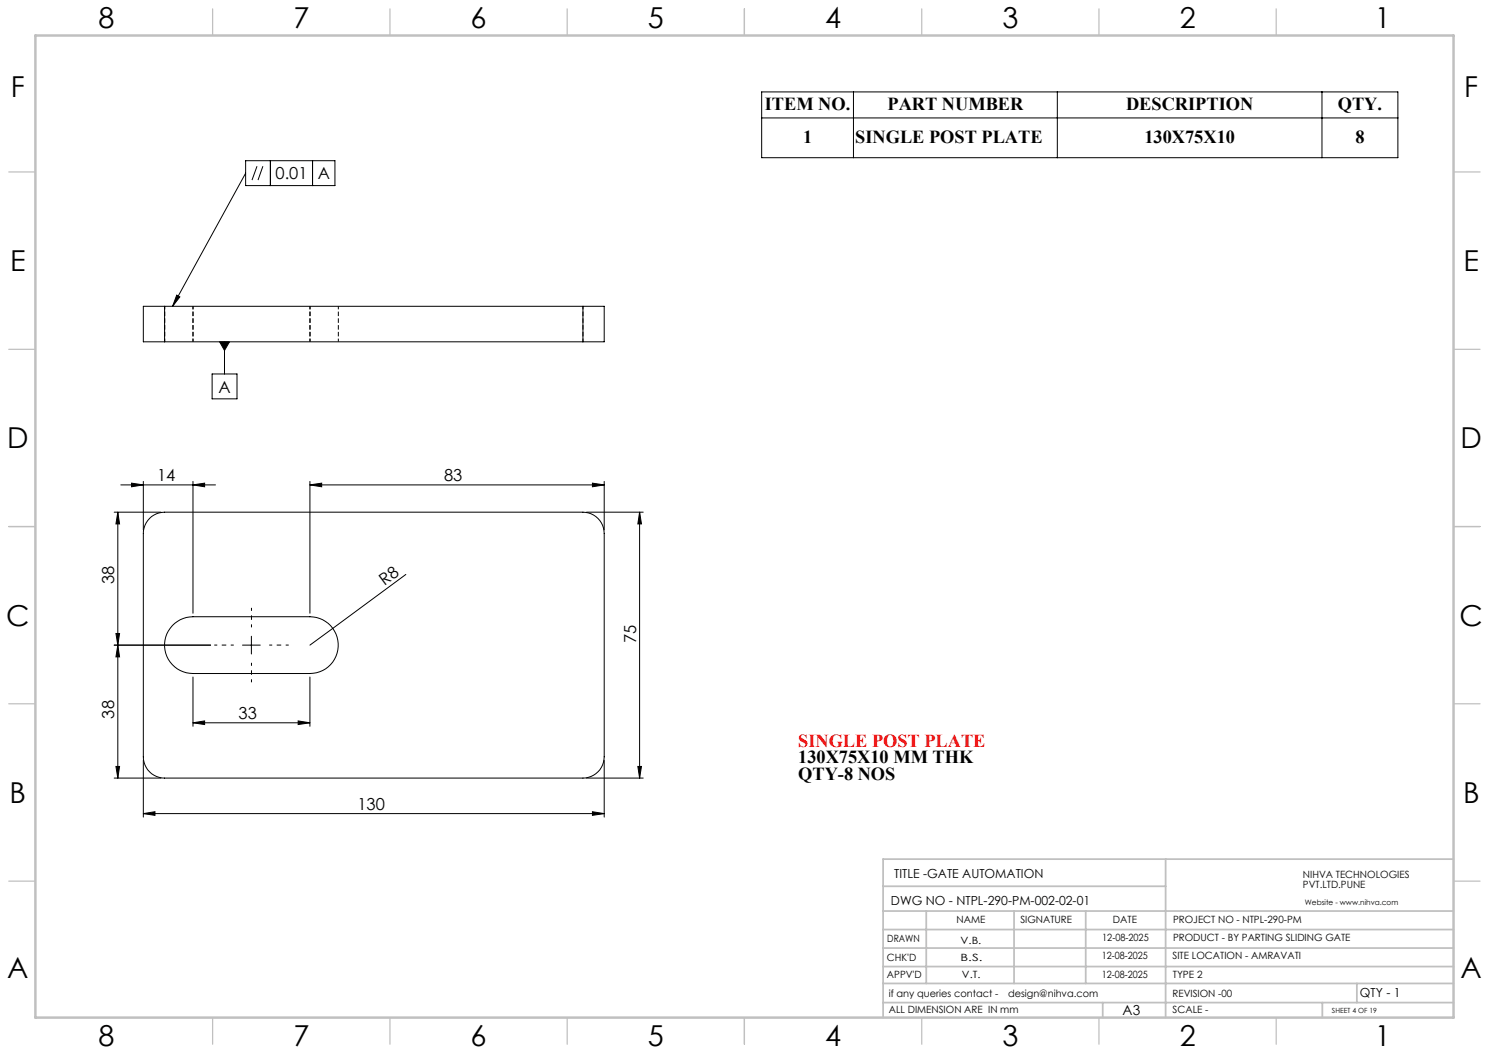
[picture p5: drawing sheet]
<svg xmlns="http://www.w3.org/2000/svg" width="420mm" height="297mm" viewBox="0 0 420 297" stroke-linecap="round" stroke-linejoin="round" font-family="sans-serif">
<g fill="none" stroke="#000" stroke-width=".28">
<path d="M214.8 25.9h179.5v18.6h-179.5zM214.8 33.3h179.5M240.7 25.9v18.6M298.2 25.9v18.6M372.9 25.9v18.6M69.3 45.3h25.2v7h-25.2zM69.3 48.9l-20.6 37.5M72.5 46.9l-1.4 3.9M74.2 46.9l-1.4 3.9M76.3 45.3v7M88.2 45.3v7M46.4 86.4h-6v10h6"/>
<path d="M46.4 86.4v10M46.4 96.4h118M46.4 86.4h118M49.8 83.3l.9 .4-2 2.7zM61.9 96.4h2.8l-1.4 2.4zM63.3 96.4v9.1M164.4 86.4h6v10h-6M164.4 86.4v10M59.8 105.5h7.1v7h-7.1zM34.1 136.8h26.7M37.1 136.3l3.3 .5-3.3 .5zM40.4 135.8v13.7"/>
<path d="M54.4 136.8l3.3-.5v1zM54.4 135.8v37.2M87.4 136.8l3.3-.5v1zM87.4 135.8v37.2M87.4 136.8h83M167.1 136.3l3.3 .5-3.3 .5zM170.4 135.8v13.7M32.2 144.5h13.2M33.2 144.5l.5 3.3h-1zM33.2 144.5v75M42.2 146.2l1.9-1.3 2.3-.4h118a6 6 0 0 1 6 6v63a6 6 0 0 1-6 6h-118a6 6 0 0 1-6-6v-63l.5-2.3zM165.4 144.5h16"/>
<path d="M180.4 144.5l.5 3.3h-1zM180.4 144.5v75M32.7 178.7h1l-.5 3.3zM48.6 176.5l.7-.7a8.1 8.1 0 0 1 5.1-1.8h33a8 8 0 0 1 8 8 8 8 0 0 1-8 8h-33a8 8 0 0 1-7.3-4.9 8 8 0 0 1 1.5-8.6zM70.9 179.5v5M114.5 162l-27.1 20M32.2 182h27.2M33.2 182l.5 3.3h-1zM54.4 191v13.9M68.4 182h5M87.4 191v13.9M32.2 219.5h13.2"/>
<path d="M32.7 216.2h1l-.5 3.3zM40.4 214.5v16M54.4 203.9l3.3-.6v1.1zM54.4 203.9h33M84.1 203.3l3.3 .6-3.3 .5zM165.4 219.5h16M170.4 214.5v16M179.9 216.2h1l-.5 3.3zM40.4 229.5l3.3-.6v1.1zM40.4 229.5h130M167.1 228.9l3.3 .6-3.3 .5z"/>
</g>
<path d="M46.4 86.4v10M54.4 86.4v10M87.4 86.4v10M95.4 96.4v-10M164.4 96.4v-10" fill="none" stroke="#000" stroke-width=".28" stroke-dasharray="1.3 .6" stroke-dashoffset=".4" stroke-linecap="butt"/>
<path d="M70.9 176.9v-5.5M65.9 181.9h-5.5M70.9 186.9v5.5M75.9 181.9h5.5" fill="none" stroke="#000" stroke-width=".28" stroke-dasharray="15.2 1.3 1.3 1.3" stroke-dashoffset="14.4" stroke-linecap="butt"/>
<g fill="none" stroke="#c0c0c0" stroke-width=".35">
<path d="M60 2.5v7.5M110 2.5v7.5M160 2.5v7.5M210 2.5v7.5M260 2.5v7.5M310 2.5v7.5M360 2.5v7.5M2.5 48.5h7.5M410 48.5h7.5M2.5 98.5h7.5M410 98.5h7.5M2.5 148.5h7.5"/>
<path d="M410 148.5h7.5M2.5 198.5h7.5M410 198.5h7.5M2.5 248.5h7.5M410 248.5h7.5M60 287v7.5M110 287v7.5M160 287v7.5M210 287v7.5M260 287v7.5M310 287v7.5M360 287v7.5"/>
</g>
<g fill="none" stroke="#c0c0c0" stroke-width=".5">
<path d="M249.1 257h160.9M249.1 250h79.7M261.3 257v20.4M286 257v20.4M306.2 257v20.4M328.8 242.3v44.7M410 242.3h-160.9v44.7M249.1 272.6h160.9M249.1 267.4h160.9M249.1 262.2h160.9M249.1 277.4h160.9M382.7 277.4v5.4"/>
<path d="M249.1 282.8h160.9M311 282.8v4.2M373 282.8v4.2"/>
</g>
<path d="M10 10h400v277h-400z" fill="none" stroke="#c0c0c0" stroke-width=".7"/>
<g fill="#000">
<path d="M49.8 83.3l.9 .4-2 2.7zM61.9 96.4l1.4 2.4 1.4-2.4z"/>
<path d="M37.1 136.3l3.3 .5-3.3 .5zM54.4 136.8l3.3-.5v1zM87.4 136.8l3.3-.5v1zM167.1 136.3l3.3 .5-3.3 .5zM40.4 229.5l3.3-.6v1.1zM167.1 228.9l3.3 .6-3.3 .5z"/>
<path d="M33.2 182l.5 3.3h-1zM32.7 216.2h1l-.5 3.3z"/>
<path d="M84.1 203.3l3.3 .6-3.3 .5zM54.4 203.9l3.3-.6v1.1z"/>
<path d="M179.9 216.2h1l-.5 3.3zM180.4 144.5l.5 3.3h-1zM32.7 178.7h1l-.5 3.3zM33.2 144.5l.5 3.3h-1z"/>
</g>
<g font-size="8.1">
<text x="27.8" y="8">8</text>
<text x="82.8" y="8">7</text>
<text x="132.8" y="8">6</text>
<text x="182.8" y="8">5</text>
<text x="232.8" y="8">4</text>
<text x="282.8" y="8">3</text>
<text x="332.8" y="8">2</text>
<text x="387.8" y="8">1</text>
<text x="3" y="27.2">F</text>
<text x="413" y="27.2">F</text>
<text x="2.8" y="76.5">E</text>
<text x="412.8" y="76.5">E</text>
<text x="2" y="126.5">D</text>
<text x="412" y="126.5">D</text>
<text x="1.7" y="176.5">C</text>
<text x="411.7" y="176.5">C</text>
<text x="2.7" y="226.5">B</text>
<text x="412.7" y="226.5">B</text>
<text x="2" y="275.7">A</text>
<text x="412" y="275.7">A</text>
<text x="27.8" y="295">8</text>
<text x="82.8" y="295">7</text>
<text x="132.8" y="295">6</text>
<text x="182.8" y="295">5</text>
<text x="232.8" y="295">4</text>
<text x="282.8" y="295">3</text>
<text x="332.8" y="295">2</text>
<text x="387.8" y="295">1</text>
</g>
<g font-size="5.2">
<text x="215.7" y="31.1">ITEM NO.</text>
<text x="250.3" y="31.1">PART NUMBER</text>
<text x="317.6" y="31.1">DESCRIPTION</text>
<text x="377.4" y="31.1">QTY.</text>
<text x="226.5" y="40.4">1</text>
<text x="241.2" y="40.4">SINGLE POST PLATE</text>
<text x="322.8" y="40.4">130X75X10</text>
<text x="382.3" y="40.4">8</text>
<text x="225.1" y="215.3">130X75X10 MM THK</text>
<text x="225.1" y="219.9">QTY-8 NOS</text>
</g>
<text font-size="5.2" fill="#f00" x="225.1" y="210.7">SINGLE POST PLATE</text>
<g font-size="4.7">
<text x="77.7" y="50.6">0.01</text>
<text x="89.6" y="50.6">A</text>
<text x="61.6" y="110.7">A</text>
<text x="44.3" y="135.7">14</text>
<text x="125.3" y="135.7">83</text>
<text x="32.2" y="164.7" transform="rotate(-90 32.2 164.7)">38</text>
<text x="108.5" y="165.2" transform="rotate(-36 108.5 165.2)">R8</text>
<text x="179.4" y="181.4" transform="rotate(-90 179.4 181.4)">75</text>
<text x="32.2" y="202.7" transform="rotate(-90 32.2 202.7)">38</text>
<text x="67.3" y="202.8">33</text>
<text x="100.8" y="228.4">130</text>
</g>
<text font-size="3.9" x="316.7" y="286.4">A3</text>
<g font-size="3.5">
<text x="252.2" y="247.7">TITLE -GATE AUTOMATION</text>
<text x="251.3" y="255.1">DWG NO - NTPL-290-PM-002-02-01</text>
<text x="383.6" y="281.1">QTY - 1</text>
</g>
<g font-size="2.8">
<text x="367.5" y="247.7">NIHVA TECHNOLOGIES</text>
<text x="367.5" y="250.5">PVT.LTD.PUNE</text>
<text x="269.8" y="260.4">NAME</text>
<text x="287.8" y="260.4">SIGNATURE</text>
<text x="313.9" y="260.5">DATE</text>
<text x="330.9" y="260.5">PROJECT NO - NTPL-290-PM</text>
<text x="250.3" y="265.7">DRAWN</text>
<text x="270.9" y="266.1">V.B.</text>
<text x="310.9" y="265.5">12-08-2025</text>
<text x="330.9" y="265.5">PRODUCT - BY PARTING SLIDING GATE</text>
<text x="250.2" y="271.1">CHK'D</text>
<text x="250.2" y="275.8">APPV'D</text>
<text x="270.9" y="271.1">B.S.</text>
<text x="271.3" y="275.8">V.T.</text>
<text x="310.8" y="270.6">12-08-2025</text>
<text x="310.8" y="275.8">12-08-2025</text>
<text x="330.7" y="270.6">SITE LOCATION - AMRAVATI</text>
<text x="330.8" y="275.8">TYPE 2</text>
<text x="250.7" y="281.1">if any queries contact -</text>
<text x="284.3" y="281.1">design@nihva.com</text>
<text x="330.7" y="281.1">REVISION -00</text>
<text x="250.7" y="285.6">ALL DIMENSION ARE IN mm</text>
<text x="330.7" y="285.6">SCALE -</text>
</g>
<text font-size="2.1" x="368.1" y="255.1">Website - www.nihva.com</text>
<text font-size="2" x="375.7" y="285.6">SHEET 4 OF 19</text>
</svg>
